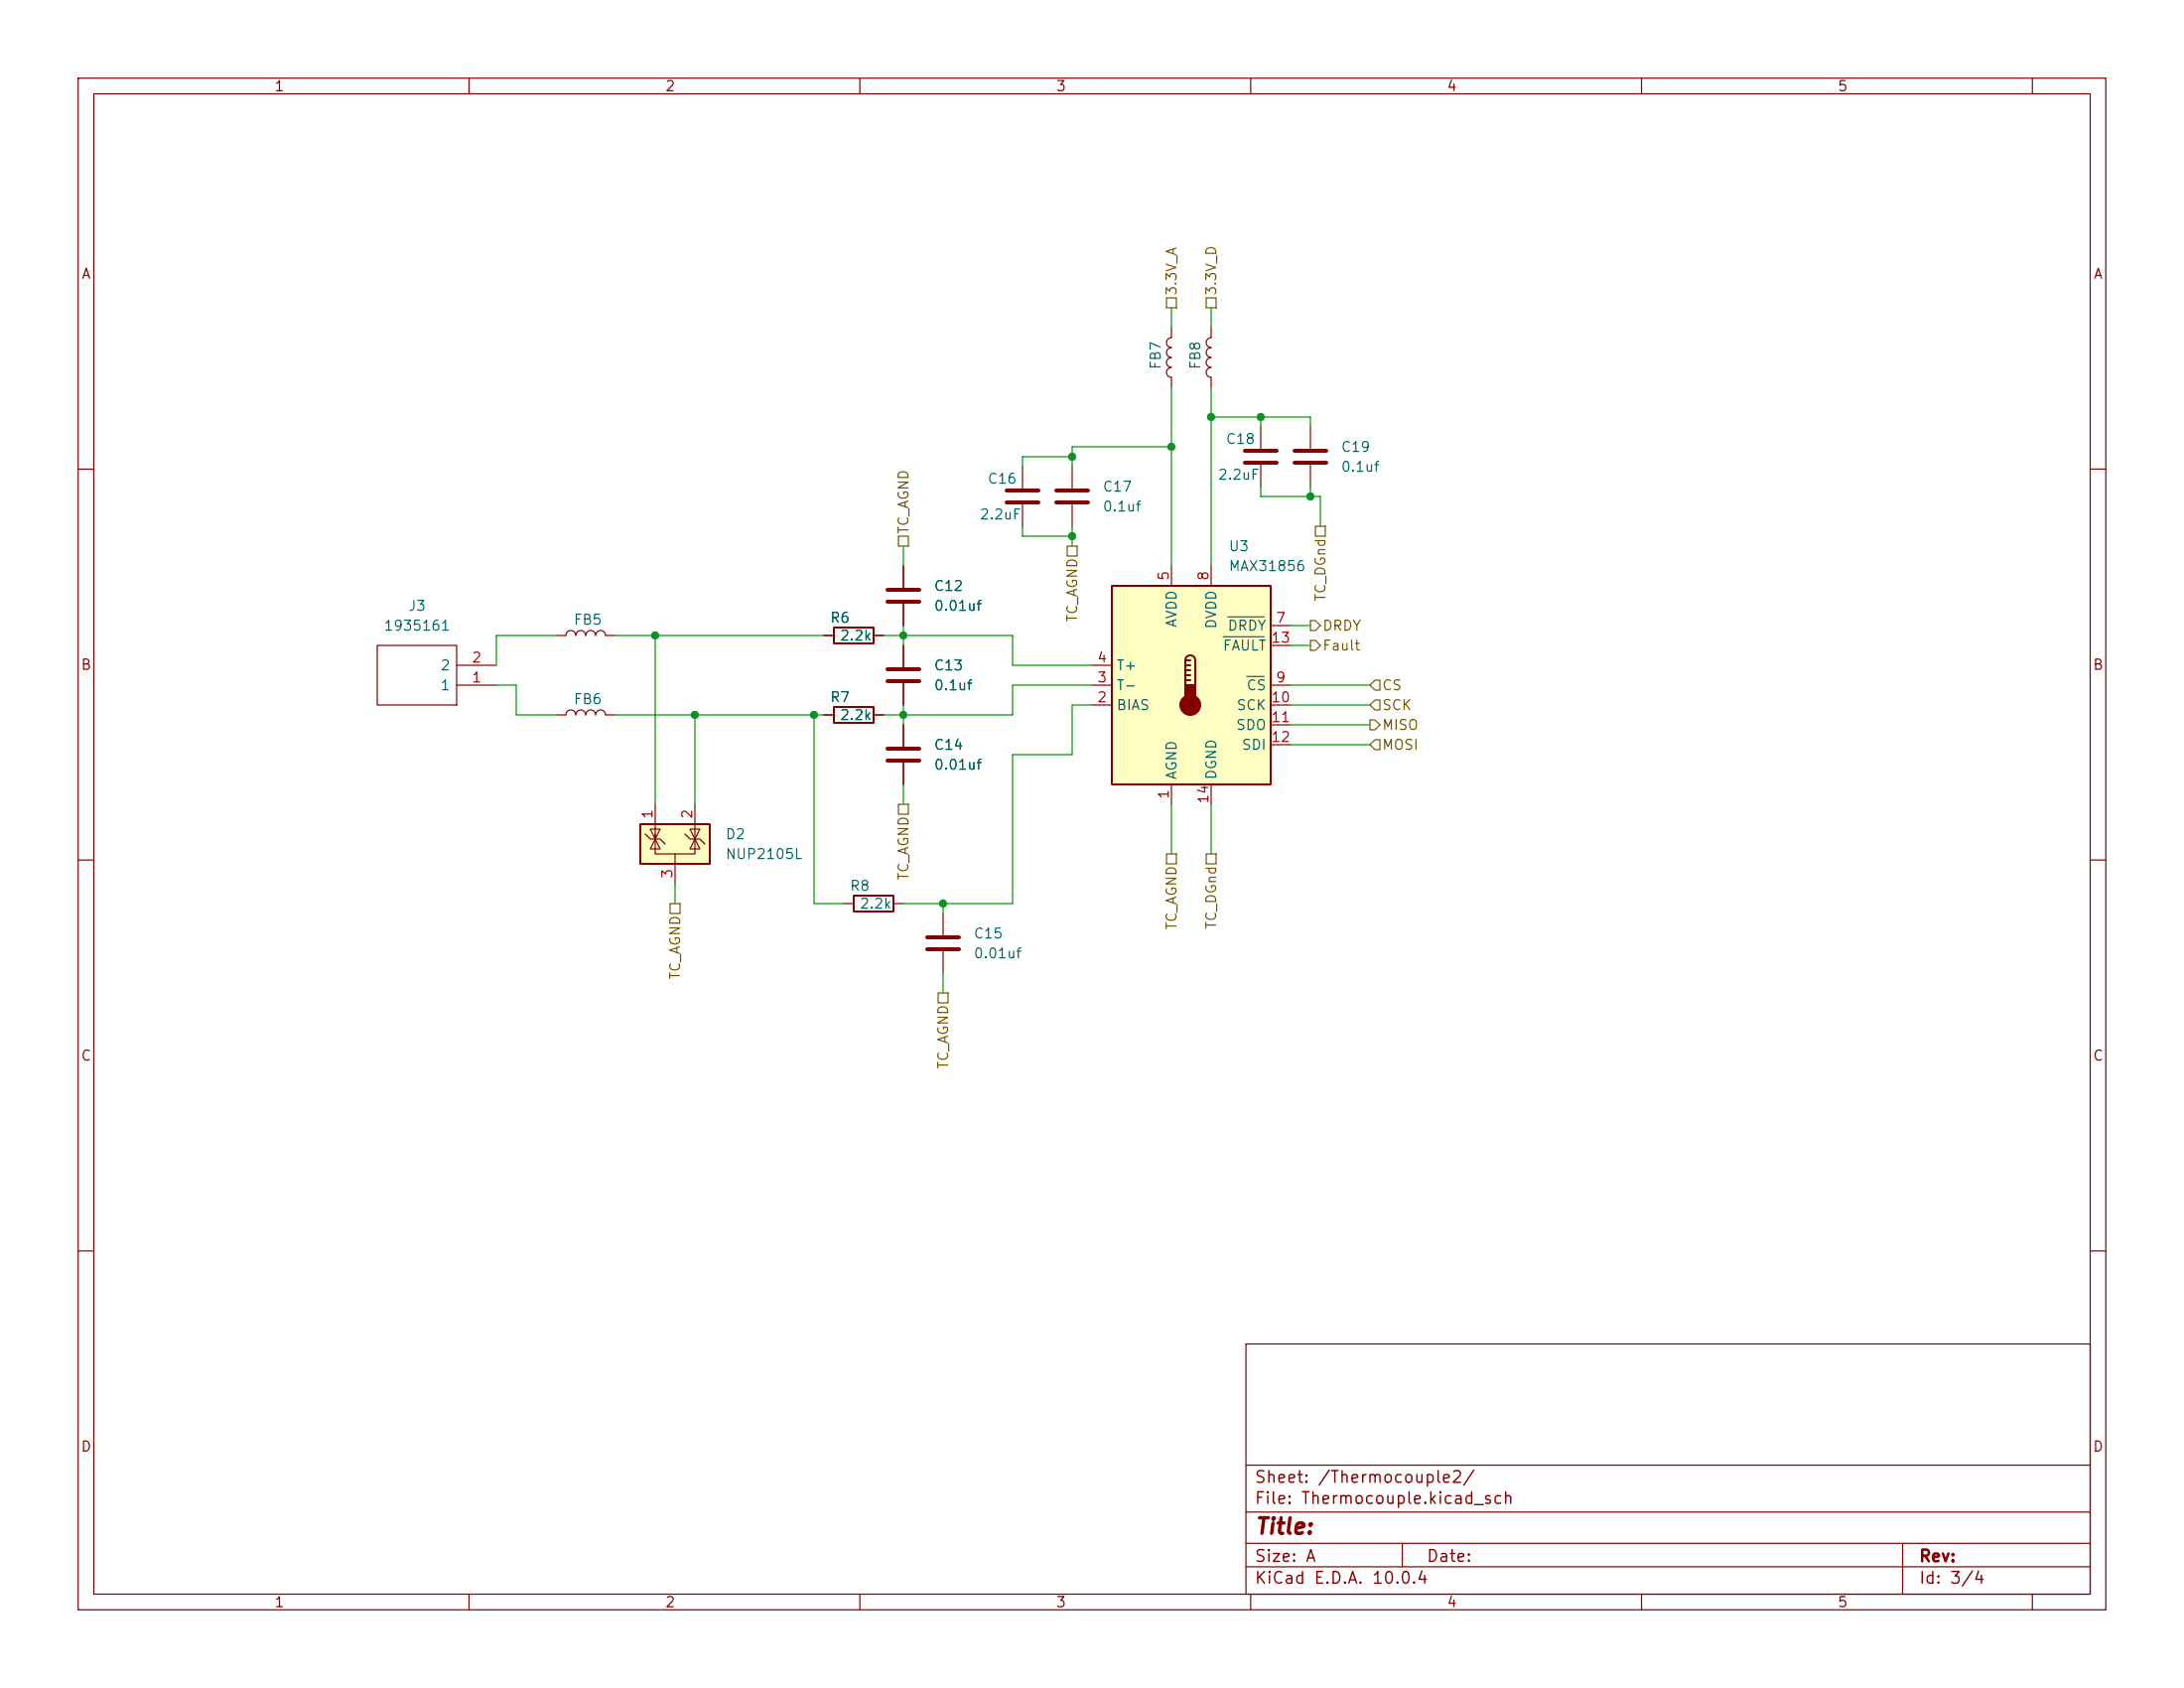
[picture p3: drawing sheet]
<svg xmlns="http://www.w3.org/2000/svg" width="279mm" height="216mm" viewBox="0 0 279 216" stroke-linecap="round" stroke-linejoin="round" font-family="sans-serif">
<g fill="none" stroke="#840000" stroke-width=".15">
<path d="M10 10h259.4v195.9h-259.4zM12 12h255.4v191.9h-255.4zM60 10v2M110 10v2M160 10v2M210 10v2M260 10v2M10 60h2M267.4 60h2M10 110h2M267.4 110h2M10 160h2"/>
<path d="M159.4 171.9h108v32h-108zM267.4 160h2M159.4 197.4h108M159.4 193.4h108M159.4 187.4h108M179.4 197.4v3M243.4 197.4v6.5M60 203.9v2M110 203.9v2M159.4 200.4h108M160 203.9v2M210 203.9v2"/>
<path d="M260 203.9v2"/>
</g>
<path d="M142.2 74.9h20.4v25.4h-20.4z" fill="#ffffc2"/>
<path d="M142.2 74.9h20.4v25.4h-20.4zM106.7 80.3h5.1v2h-5.1zM151.6 84.5a.64 .64 0 0 1 .7-.7 .64 .64 0 0 1 .6 .7v3.1M151.6 84.5v3.1M151.6 84.5h.7M151.6 85.1h.7M151.6 85.7h.7M151.6 86.4h.7M151.6 87h.7M109.2 114.6h5.1v2h-5.1z" fill="none" stroke="#840000" stroke-width=".25"/>
<g fill="#840000" stroke="#840000" stroke-width=".25">
<path d="M151.6 87.6h1.3v1.9h-1.3z"/>
<circle cx="152.3" cy="90.2" r="1.27"/>
</g>
<g fill="none" stroke="#840000" stroke-width=".15">
<path d="M115.6 72.4v2.8M115.6 77.2v2.8M149.9 72.4v2.5M154.9 72.4v2.5M105.4 81.3h1.3M111.8 81.3h1.2M115.6 82.6v2.7M115.6 87.4v2.8M115.6 92.7v2.8M115.6 97.5v2.8M139.7 90.2h2.5M139.7 87.6h2.5"/>
<path d="M139.7 85.1h2.5M162.6 90.2h2.5M162.6 87.6h2.5M162.6 80h2.5M162.6 92.7h2.5M162.6 95.3h2.5M162.6 82.6h2.5M107.9 115.6h1.3M114.3 115.6h1.3M149.9 100.3v2.6M154.9 100.3v2.6"/>
</g>
<path d="M157.1 78.9h4.6M156.5 81.4h5.2M159.5 86.5h2.2" fill="none" stroke="#006464" stroke-width=".15"/>
<path d="M113.5 75.4h4.1M113.5 77h4.1M113.5 95.8h4.1M113.5 97.3h4.1M113.5 85.6h4.1M113.5 87.1h4.1" fill="none" stroke="#840000" stroke-width=".51"/>
<path d="M81.9 105.4h8.9v5.1h-8.9z" fill="#ffffc2"/>
<path d="M106.7 90.4h5.1v2.1h-5.1zM81.9 105.4h8.9v5.1h-8.9z" fill="none" stroke="#840000" stroke-width=".25"/>
<g fill="none" stroke="#840000" stroke-width=".15">
<path d="M130.8 59.7v2.8M137.2 59.7v2.8M149.9 41.9v1.3a.64 .64 0 0 0-.7 .6 .64 .64 0 0 0 .7 .7 .64 .64 0 0 0-.7 .6 .64 .64 0 0 0 .7 .6 .64 .64 0 0 0-.7 .7 .64 .64 0 0 0 .7 .6 .63 .63 0 0 0-.7 .6 .63 .63 0 0 0 .7 .7v1.2M154.9 41.9v1.3a.64 .64 0 0 0-.6 .6 .64 .64 0 0 0 .6 .7 .64 .64 0 0 0-.6 .6 .64 .64 0 0 0 .6 .6 .64 .64 0 0 0-.6 .7 .64 .64 0 0 0 .6 .6 .63 .63 0 0 0-.6 .6 .63 .63 0 0 0 .6 .7v1.2M161.3 54.6v2.8M161.3 59.4v2.8M167.6 54.6v2.8M167.6 59.4v2.8M115.6 72.4v2.8M115.6 77.2v2.8M130.8 64.5v2.8M137.2 64.5v2.8"/>
<path d="M48.3 82.6h10.1v7.6h-10.1zM58.4 87.6h5.1M58.4 85.1h5.1M71.1 91.4h1.3a.64 .64 0 0 1 .6-.6 .64 .64 0 0 1 .7 .6 .64 .64 0 0 1 .6-.6 .64 .64 0 0 1 .6 .6 .64 .64 0 0 1 .7-.6 .64 .64 0 0 1 .6 .6 .64 .64 0 0 1 .6-.6 .64 .64 0 0 1 .7 .6h1.2M71.1 81.3h1.3a.64 .64 0 0 1 .6-.7 .64 .64 0 0 1 .7 .7 .64 .64 0 0 1 .6-.7 .64 .64 0 0 1 .6 .7 .64 .64 0 0 1 .7-.7 .64 .64 0 0 1 .6 .7 .64 .64 0 0 1 .6-.7 .64 .64 0 0 1 .7 .7h1.2M105.4 91.4h1.3M105.4 81.3h1.3M111.8 91.4h1.2M111.8 81.3h1.2M115.6 82.6v2.7M115.6 87.4v2.8M115.6 92.7v2.8"/>
<path d="M115.6 97.5v2.8M82.5 106.7l.7 .6h1.3l.6 .7M83.8 107.3v1.9h5.1v-1.9M83.8 107.3l.7 1.3h-1.3zM83.8 106.7v.6l.7-1.3h-1.3l.6 1.3M83.8 102.9v4.4M86.4 109.2v3.8M87.6 106.7l.7 .6h1.2l.7 .7M88.3 106h1.2l-.6 1.3zM88.9 107.3l.6 1.3h-1.2zM88.9 102.9v4.4M120.6 116.8v2.8"/>
<path d="M120.6 121.7v2.8"/>
</g>
<path d="M159.3 57.7h4M159.3 59.2h4M165.6 57.7h4.1M165.6 59.2h4.1M128.8 62.7h4M128.8 64.3h4M135.1 62.7h4.1M135.1 64.3h4.1M118.6 119.9h4.1M118.6 121.4h4.1" fill="none" stroke="#840000" stroke-width=".51"/>
<g fill="none" stroke="#725600" stroke-width=".15">
<path d="M149.2 38.1h1.3v1.3h-1.3zM154.3 38.1h1.3v1.3h-1.3zM114.9 68.6h1.3v1.3h-1.3zM136.5 69.9h1.3v1.2h-1.3zM167.6 79.4h.7l.6 .6-.6 .6h-.7zM168.3 67.3h1.2v1.3h-1.2zM167.6 81.9h.7l.6 .7-.6 .6h-.7zM175.3 95.3l.6-.7h.6v1.3h-.6zM175.3 90.2l.6-.7h.6v1.3h-.6zM175.3 92.1h.6l.6 .6-.6 .6h-.6zM175.9 87h.6v1.3h-.6l-.6-.7zM85.7 115.6h1.3v1.2h-1.3z"/>
<path d="M114.9 102.9h1.3v1.2h-1.3zM149.2 109.2h1.3v1.3h-1.3zM154.3 109.2h1.3v1.3h-1.3zM120 127h1.3v1.3h-1.3z"/>
</g>
<g fill="none" stroke="#009600" stroke-width=".15">
<path d="M149.9 39.4v2.5M154.9 39.4v2.5M137.2 58.4h-6.4v1.3M149.9 57.2h-12.7v2.5M149.9 49.5v22.9M154.9 49.5v22.9M154.9 53.3h12.7v1.3M161.3 53.3v1.3M115.6 69.9v2.5M130.8 67.3v1.3h6.4M137.2 67.3v2.6M161.3 62.2v1.3h7.6v3.8"/>
<path d="M167.6 62.2v1.3M63.5 87.6h2.5v3.8h5.1M71.1 81.3h-7.6v3.8M78.7 91.4h26.7M78.7 81.3h26.7M83.8 81.3v21.6M88.9 91.4v11.5M104.1 91.4v24.2h3.8M113 81.3h16.5v3.8h10.2M115.6 80v2.6M115.6 90.2v2.5M139.7 87.6h-10.2v3.8h-16.5"/>
<path d="M139.7 90.2h-2.5v6.3h-7.7v19.1h-13.9M165.1 90.2h10.2M165.1 87.6h10.2M165.1 82.6h2.5M165.1 92.7h10.2M165.1 80h2.5M165.1 95.3h10.2M86.4 113v2.6M115.6 100.3v2.6M120.6 115.6v1.2M149.9 102.9v6.3M154.9 102.9v6.3"/>
<path d="M120.6 124.5v2.5"/>
</g>
<g fill="#009600" stroke="#009600" stroke-width=".13">
<circle cx="137.2" cy="68.6" r=".46"/>
<circle cx="120.6" cy="115.6" r=".46"/>
<circle cx="115.6" cy="91.4" r=".46"/>
<circle cx="137.2" cy="58.4" r=".46"/>
<circle cx="161.3" cy="53.3" r=".46"/>
<circle cx="154.9" cy="53.3" r=".46"/>
<circle cx="167.6" cy="63.5" r=".46"/>
<circle cx="149.9" cy="57.2" r=".46"/>
<circle cx="104.1" cy="91.4" r=".46"/>
<circle cx="88.9" cy="91.4" r=".46"/>
<circle cx="83.8" cy="81.3" r=".46"/>
<circle cx="115.6" cy="81.3" r=".46"/>
</g>
<text font-size="2" fill="#840000" x="160.4" y="196.7">Title:</text>
<g font-size="1.5" fill="#840000">
<text x="160.4" y="190">Sheet: /Thermocouple2/</text>
<text x="160.4" y="192.7">File: Thermocouple.kicad_sch</text>
<text x="160.4" y="202.9">KiCad E.D.A. 10.0.4</text>
<text x="160.4" y="200.1">Size: A</text>
<text x="182.4" y="200.1">Date:</text>
<text x="245.4" y="200.1">Rev:</text>
<text x="245.4" y="202.9">Id: 3/4</text>
</g>
<g font-size="1.3" fill="#840000">
<text x="35" y="12">1</text>
<text x="85" y="12">2</text>
<text x="135" y="12">3</text>
<text x="185" y="12">4</text>
<text x="235" y="12">5</text>
<text x="10.3" y="36">A</text>
<text x="267.7" y="36">A</text>
<text x="10.3" y="86">B</text>
<text x="267.7" y="86">B</text>
<text x="10.3" y="136">C</text>
<text x="267.7" y="136">C</text>
<text x="10.3" y="186">D</text>
<text x="267.7" y="186">D</text>
<text x="35" y="205.9">1</text>
<text x="85" y="205.9">2</text>
<text x="135" y="205.9">3</text>
<text x="185" y="205.9">4</text>
<text x="235" y="205.9">5</text>
</g>
<g font-size="1.3" fill="#725600">
<text x="150.8" y="37.9" transform="rotate(-90 150.8 37.9)">3.3V_A</text>
<text x="155.9" y="37.9" transform="rotate(-90 155.9 37.9)">3.3V_D</text>
<text x="116.5" y="68.4" transform="rotate(-90 116.5 68.4)">TC_AGND</text>
<text x="169.9" y="77" transform="rotate(-90 169.9 77)">TC_DGnd</text>
<text x="138.1" y="79.7" transform="rotate(-90 138.1 79.7)">TC_AGND</text>
<text x="169.1" y="81">DRDY</text>
<text x="169.1" y="83.5">Fault</text>
<text x="176.7" y="88.6">CS</text>
<text x="176.7" y="91.1">SCK</text>
<text x="176.7" y="93.7">MISO</text>
<text x="176.7" y="96.2">MOSI</text>
<text x="116.5" y="112.7" transform="rotate(-90 116.5 112.7)">TC_AGND</text>
<text x="150.8" y="119" transform="rotate(-90 150.8 119)">TC_AGND</text>
<text x="155.9" y="118.9" transform="rotate(-90 155.9 118.9)">TC_DGnd</text>
<text x="87.3" y="125.4" transform="rotate(-90 87.3 125.4)">TC_AGND</text>
<text x="121.6" y="136.8" transform="rotate(-90 121.6 136.8)">TC_AGND</text>
</g>
<g font-size="1.3" fill="#006464">
<text x="148.8" y="47.4" transform="rotate(-90 148.8 47.4)">FB7</text>
<text x="153.9" y="47.4" transform="rotate(-90 153.9 47.4)">FB8</text>
<text x="156.7" y="57.1">C18</text>
<text x="171.5" y="58.1">C19</text>
<text x="126.2" y="62.2">C16</text>
<text x="141" y="65.7">0.1uf</text>
<text x="141" y="63.2">C17</text>
<text x="155.7" y="61.7">2.2uF</text>
<text x="171.5" y="60.7">0.1uf</text>
<text x="125.2" y="66.8">2.2uF</text>
<text x="157.1" y="70.8">U3</text>
<text x="119.4" y="75.9">C12</text>
<text x="157.1" y="73.4">MAX31856</text>
<text x="49" y="81">1935161</text>
<text x="52.1" y="78.4">J3</text>
<text x="73.3" y="80.2">FB5</text>
<text x="106.1" y="80">R6</text>
<text x="107.3" y="82.3">2.2k</text>
<text x="119.4" y="78.4">0.01uf</text>
<text x="150.8" y="80.4" transform="rotate(-90 150.8 80.4)">AVDD</text>
<text x="155.9" y="80.5" transform="rotate(-90 155.9 80.5)">DVDD</text>
<text x="156.3" y="83.5">FAULT</text>
<text x="157" y="81">DRDY</text>
<text x="56.2" y="88.6">1</text>
<text x="56.2" y="86.1">2</text>
<text x="119.4" y="88.6">0.1uf</text>
<text x="119.4" y="86.1">C13</text>
<text x="142.7" y="88.6">T-</text>
<text x="142.7" y="86.1">T+</text>
<text x="159.4" y="88.6">CS</text>
<text x="73.3" y="90.4">FB6</text>
<text x="106.1" y="90.1">R7</text>
<text x="107.3" y="92.4">2.2k</text>
<text x="142.7" y="91.1">BIAS</text>
<text x="158" y="93.7">SDO</text>
<text x="158.1" y="91.1">SCK</text>
<text x="119.4" y="96.2">C14</text>
<text x="119.4" y="98.8">0.01uf</text>
<text x="150.8" y="99.8" transform="rotate(-90 150.8 99.8)">AGND</text>
<text x="155.9" y="99.8" transform="rotate(-90 155.9 99.8)">DGND</text>
<text x="158.8" y="96.2">SDI</text>
<text x="92.7" y="107.7">D2</text>
<text x="92.7" y="110.2">NUP2105L</text>
<text x="108.6" y="114.3">R8</text>
<text x="109.9" y="116.5">2.2k</text>
<text x="124.5" y="120.4">C15</text>
<text x="124.5" y="122.9">0.01uf</text>
</g>
<g font-size="1.3" fill="#a90000">
<text x="149.8" y="74.4" transform="rotate(-90 149.8 74.4)">5</text>
<text x="154.9" y="74.4" transform="rotate(-90 154.9 74.4)">8</text>
<text x="162.5" y="82.5">13</text>
<text x="163.1" y="80">7</text>
<text x="60.3" y="87.6">1</text>
<text x="60.3" y="85.1">2</text>
<text x="140.3" y="87.6">3</text>
<text x="140.3" y="85.1">4</text>
<text x="163.1" y="87.6">9</text>
<text x="140.3" y="90.1">2</text>
<text x="162.5" y="90.1">10</text>
<text x="162.5" y="92.7">11</text>
<text x="162.5" y="95.2">12</text>
<text x="83.8" y="104.8" transform="rotate(-90 83.8 104.8)">1</text>
<text x="88.9" y="104.8" transform="rotate(-90 88.9 104.8)">2</text>
<text x="149.8" y="102.3" transform="rotate(-90 149.8 102.3)">1</text>
<text x="154.9" y="102.9" transform="rotate(-90 154.9 102.9)">14</text>
<text x="86.3" y="112.5" transform="rotate(-90 86.3 112.5)">3</text>
</g>
</svg>
